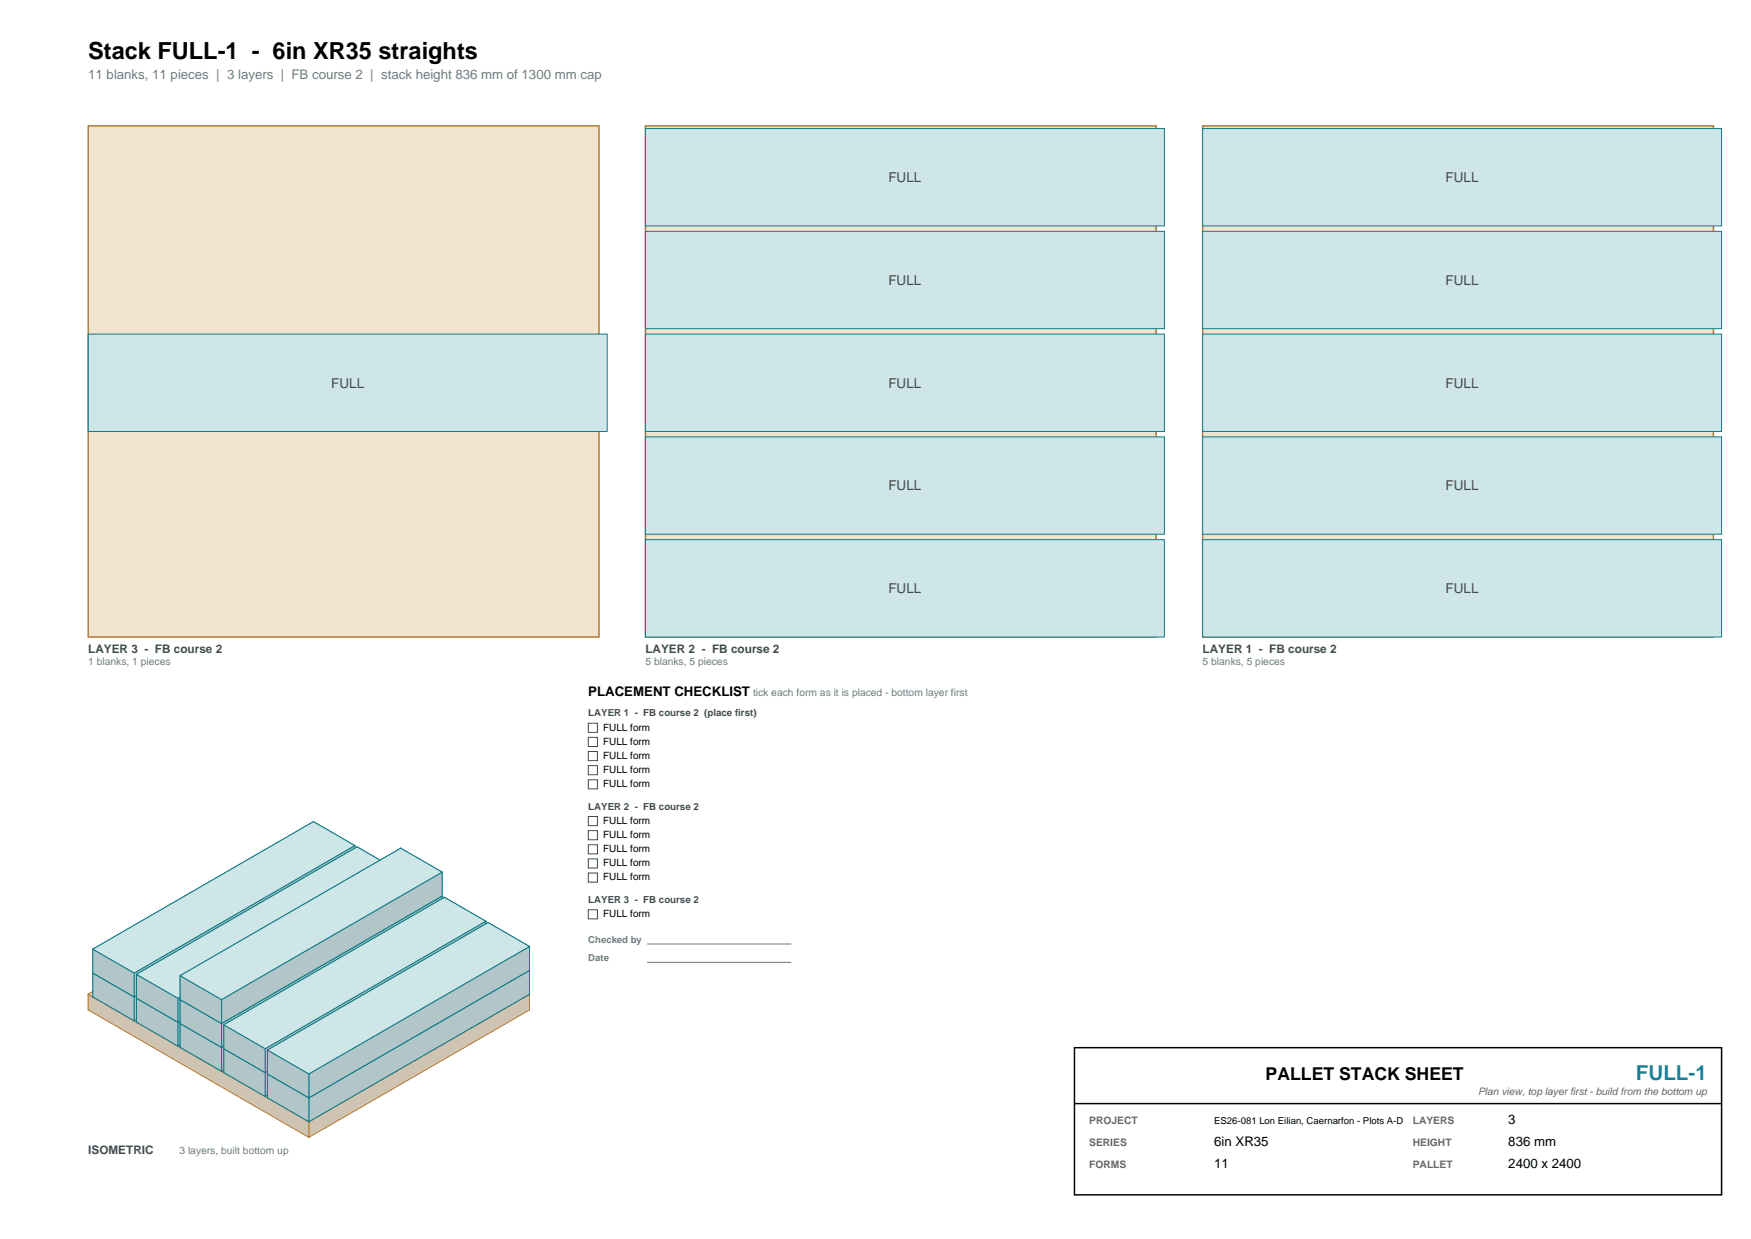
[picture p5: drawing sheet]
<svg xmlns="http://www.w3.org/2000/svg" width="420mm" height="297mm" viewBox="0 0 420 297" stroke-linecap="round" stroke-linejoin="round" font-family="sans-serif">
<path d="M21.2 30.2h122.5v122.5h-122.5z" fill-rule="evenodd" fill="#f0e4ce" stroke="#b4762b" stroke-width=".35"/>
<path d="M21.2 80.1h124.4v23.3h-124.4z" fill-rule="evenodd" fill="#cfe6e9" stroke="#0e7c86" stroke-width=".24"/>
<path d="M154.8 30.2h122.5v122.5h-122.5z" fill-rule="evenodd" fill="#f0e4ce" stroke="#b4762b" stroke-width=".35"/>
<g fill="#cfe6e9" stroke="#0e7c86" stroke-width=".24">
<path d="M154.8 129.4h124.5v23.3h-124.5z" fill-rule="evenodd"/>
<path d="M154.8 104.7h124.5v23.4h-124.5z" fill-rule="evenodd"/>
<path d="M154.8 80.1h124.5v23.3h-124.5z" fill-rule="evenodd"/>
<path d="M154.8 55.5h124.5v23.3h-124.5z" fill-rule="evenodd"/>
<path d="M154.8 30.8h124.5v23.4h-124.5z" fill-rule="evenodd"/>
</g>
<path d="M288.5 30.2h122.5v122.5h-122.5z" fill-rule="evenodd" fill="#f0e4ce" stroke="#b4762b" stroke-width=".35"/>
<g fill="#cfe6e9" stroke="#0e7c86" stroke-width=".24">
<path d="M288.5 129.4h124.4v23.3h-124.4z" fill-rule="evenodd"/>
<path d="M288.5 104.7h124.4v23.4h-124.4z" fill-rule="evenodd"/>
<path d="M288.5 80.1h124.4v23.3h-124.4z" fill-rule="evenodd"/>
<path d="M288.5 55.5h124.4v23.3h-124.4z" fill-rule="evenodd"/>
<path d="M288.5 30.8h124.4v23.4h-124.4z" fill-rule="evenodd"/>
</g>
<g fill="#cec4b1" stroke="#b4762b" stroke-width=".24">
<path d="M74.1 207.8l52.9 30.5v3.8l-52.9-30.6z" fill-rule="evenodd"/>
<path d="M21.2 238.3l52.9-30.5v3.7l-52.9 30.6z" fill-rule="evenodd"/>
<path d="M74.1 268.9l52.9-30.6v3.8l-52.9 30.5z" fill-rule="evenodd"/>
<path d="M21.2 238.3l52.9 30.6v3.7l-52.9-30.5z" fill-rule="evenodd"/>
</g>
<path d="M21.2 238.3l52.9-30.5 52.9 30.5-52.9 30.6z" fill-rule="evenodd" fill="#f0e4ce" stroke="#b4762b" stroke-width=".24"/>
<g fill="#b2c5c8" stroke="#0e7c86" stroke-width=".24">
<path d="M75.2 202.7l9.9 5.7v5.7l-9.9-5.7z" fill-rule="evenodd"/>
<path d="M22.3 233.2l52.9-30.5v5.7l-52.9 30.6z" fill-rule="evenodd"/>
<path d="M32.2 239l52.9-30.6v5.7l-52.9 30.6z" fill-rule="evenodd"/>
<path d="M22.3 233.2l9.9 5.8v5.7l-9.9-5.7z" fill-rule="evenodd"/>
</g>
<path d="M22.3 233.2l52.9-30.5 9.9 5.7-52.9 30.6z" fill-rule="evenodd" fill="#cfe6e9" stroke="#0e7c86" stroke-width=".24"/>
<g fill="#b2c5c8" stroke="#0e7c86" stroke-width=".24">
<path d="M85.7 208.7l9.9 5.8v5.7l-9.9-5.7z" fill-rule="evenodd"/>
<path d="M32.7 239.3l53-30.6v5.8l-53 30.5z" fill-rule="evenodd"/>
<path d="M42.7 245l52.9-30.5v5.7l-52.9 30.5z" fill-rule="evenodd"/>
<path d="M32.7 239.3l10 5.7v5.7l-10-5.7z" fill-rule="evenodd"/>
</g>
<path d="M32.7 239.3l53-30.6 9.9 5.8-52.9 30.5z" fill-rule="evenodd" fill="#cfe6e9" stroke="#0e7c86" stroke-width=".24"/>
<g fill="#b2c5c8" stroke="#0e7c86" stroke-width=".24">
<path d="M96.1 214.8l10 5.7v5.7l-10-5.7z" fill-rule="evenodd"/>
<path d="M43.2 245.3l52.9-30.5v5.7l-52.9 30.6z" fill-rule="evenodd"/>
<path d="M53.1 251.1l53-30.6v5.7l-53 30.6z" fill-rule="evenodd"/>
<path d="M43.2 245.3l9.9 5.8v5.7l-9.9-5.7z" fill-rule="evenodd"/>
</g>
<path d="M43.2 245.3l52.9-30.5 10 5.7-53 30.6z" fill-rule="evenodd" fill="#cfe6e9" stroke="#0e7c86" stroke-width=".24"/>
<g fill="#b2c5c8" stroke="#0e7c86" stroke-width=".24">
<path d="M106.6 220.8l9.9 5.8v5.7l-9.9-5.7z" fill-rule="evenodd"/>
<path d="M53.7 251.4l52.9-30.6v5.8l-52.9 30.5z" fill-rule="evenodd"/>
<path d="M63.6 257.1l52.9-30.5v5.7l-52.9 30.5z" fill-rule="evenodd"/>
<path d="M53.7 251.4l9.9 5.7v5.7l-9.9-5.7z" fill-rule="evenodd"/>
</g>
<path d="M53.7 251.4l52.9-30.6 9.9 5.8-52.9 30.5z" fill-rule="evenodd" fill="#cfe6e9" stroke="#0e7c86" stroke-width=".24"/>
<g fill="#b2c5c8" stroke="#0e7c86" stroke-width=".24">
<path d="M117.1 226.9l9.9 5.7v5.7l-9.9-5.7z" fill-rule="evenodd"/>
<path d="M64.2 257.4l52.9-30.5v5.7l-52.9 30.6z" fill-rule="evenodd"/>
<path d="M74.1 263.2l52.9-30.6v5.7l-52.9 30.6z" fill-rule="evenodd"/>
<path d="M64.2 257.4l9.9 5.8v5.7l-9.9-5.7z" fill-rule="evenodd"/>
</g>
<path d="M64.2 257.4l52.9-30.5 9.9 5.7-52.9 30.6z" fill-rule="evenodd" fill="#cfe6e9" stroke="#0e7c86" stroke-width=".24"/>
<g fill="#b2c5c8" stroke="#0e7c86" stroke-width=".24">
<path d="M75.2 197l9.9 5.7v5.7l-9.9-5.7z" fill-rule="evenodd"/>
<path d="M22.3 227.5l52.9-30.5v5.7l-52.9 30.5z" fill-rule="evenodd"/>
<path d="M32.2 233.2l52.9-30.5v5.7l-52.9 30.6z" fill-rule="evenodd"/>
<path d="M22.3 227.5l9.9 5.7v5.8l-9.9-5.8z" fill-rule="evenodd"/>
</g>
<path d="M22.3 227.5l52.9-30.5 9.9 5.7-52.9 30.5z" fill-rule="evenodd" fill="#cfe6e9" stroke="#0e7c86" stroke-width=".24"/>
<g fill="#b2c5c8" stroke="#0e7c86" stroke-width=".24">
<path d="M85.7 203l9.9 5.7v5.8l-9.9-5.8z" fill-rule="evenodd"/>
<path d="M32.7 233.6l53-30.6v5.7l-53 30.6z" fill-rule="evenodd"/>
<path d="M42.7 239.3l52.9-30.6v5.8l-52.9 30.5z" fill-rule="evenodd"/>
<path d="M32.7 233.6l10 5.7v5.7l-10-5.7z" fill-rule="evenodd"/>
</g>
<path d="M32.7 233.6l53-30.6 9.9 5.7-52.9 30.6z" fill-rule="evenodd" fill="#cfe6e9" stroke="#0e7c86" stroke-width=".24"/>
<g fill="#b2c5c8" stroke="#0e7c86" stroke-width=".24">
<path d="M96.1 209.1l10 5.7v5.7l-10-5.7z" fill-rule="evenodd"/>
<path d="M43.2 239.6l52.9-30.5v5.7l-52.9 30.5z" fill-rule="evenodd"/>
<path d="M53.1 245.3l53-30.5v5.7l-53 30.6z" fill-rule="evenodd"/>
<path d="M43.2 239.6l9.9 5.7v5.8l-9.9-5.8z" fill-rule="evenodd"/>
</g>
<path d="M43.2 239.6l52.9-30.5 10 5.7-53 30.5z" fill-rule="evenodd" fill="#cfe6e9" stroke="#0e7c86" stroke-width=".24"/>
<g fill="#b2c5c8" stroke="#0e7c86" stroke-width=".24">
<path d="M106.6 215.1l9.9 5.7v5.8l-9.9-5.8z" fill-rule="evenodd"/>
<path d="M53.7 245.7l52.9-30.6v5.7l-52.9 30.6z" fill-rule="evenodd"/>
<path d="M63.6 251.4l52.9-30.6v5.8l-52.9 30.5z" fill-rule="evenodd"/>
<path d="M53.7 245.7l9.9 5.7v5.7l-9.9-5.7z" fill-rule="evenodd"/>
</g>
<path d="M53.7 245.7l52.9-30.6 9.9 5.7-52.9 30.6z" fill-rule="evenodd" fill="#cfe6e9" stroke="#0e7c86" stroke-width=".24"/>
<g fill="#b2c5c8" stroke="#0e7c86" stroke-width=".24">
<path d="M117.1 221.1l9.9 5.8v5.7l-9.9-5.7z" fill-rule="evenodd"/>
<path d="M64.2 251.7l52.9-30.6v5.8l-52.9 30.5z" fill-rule="evenodd"/>
<path d="M74.1 257.4l52.9-30.5v5.7l-52.9 30.6z" fill-rule="evenodd"/>
<path d="M64.2 251.7l9.9 5.7v5.8l-9.9-5.8z" fill-rule="evenodd"/>
</g>
<path d="M64.2 251.7l52.9-30.6 9.9 5.8-52.9 30.5z" fill-rule="evenodd" fill="#cfe6e9" stroke="#0e7c86" stroke-width=".24"/>
<g fill="#b2c5c8" stroke="#0e7c86" stroke-width=".24">
<path d="M96.1 203.3l10 5.8v5.7l-10-5.7z" fill-rule="evenodd"/>
<path d="M43.2 233.9l52.9-30.6v5.8l-52.9 30.5z" fill-rule="evenodd"/>
<path d="M53.1 239.6l53-30.5v5.7l-53 30.5z" fill-rule="evenodd"/>
<path d="M43.2 233.9l9.9 5.7v5.7l-9.9-5.7z" fill-rule="evenodd"/>
</g>
<path d="M43.2 233.9l52.9-30.6 10 5.8-53 30.5z" fill-rule="evenodd" fill="#cfe6e9" stroke="#0e7c86" stroke-width=".24"/>
<path d="M141.1 173.4h2.2v2.2h-2.2zM141.1 176.8h2.2v2.1h-2.2zM141.1 180.1h2.2v2.2h-2.2zM141.1 183.5h2.2v2.2h-2.2zM141.1 186.9h2.2v2.2h-2.2zM141.1 195.7h2.2v2.2h-2.2zM141.1 199.1h2.2v2.2h-2.2zM141.1 202.5h2.2v2.2h-2.2zM141.1 205.9h2.2v2.2h-2.2zM141.1 209.3h2.2v2.2h-2.2zM141.1 218.1h2.2v2.2h-2.2z" fill="none" stroke="#3d4c50" stroke-width=".24"/>
<path d="M155.2 226.3h34.6M155.2 230.7h34.6" fill="none" stroke="#6b7c81" stroke-width=".24"/>
<path d="M257.7 251.1h155.2v35.3h-155.2z" fill-rule="evenodd" fill="#fff" stroke="#000" stroke-width=".35"/>
<path d="M257.7 264.5h155.2" fill="none" stroke="#000" stroke-width=".35"/>
<text font-size="5.6" x="21.2" y="14.1">Stack FULL-1 - 6in XR35 straights</text>
<text font-size="4.9" fill="#1976d2" x="392.4" y="258.9">FULL-1</text>
<text font-size="4.2" x="303.6" y="258.9">PALLET STACK SHEET</text>
<text font-size="3.2" fill="#6b7c81" x="21.2" y="19.1">11 blanks, 11 pieces | 3 layers | FB course 2 | stack height 836 mm of 1300 mm cap</text>
<g font-size="3.2" fill="#3d4c50">
<text x="213.1" y="43.7">FULL</text>
<text x="346.7" y="43.7">FULL</text>
<text x="213.1" y="68.3">FULL</text>
<text x="346.7" y="68.3">FULL</text>
<text x="79.4" y="92.9">FULL</text>
<text x="213.1" y="92.9">FULL</text>
<text x="346.7" y="92.9">FULL</text>
<text x="213.1" y="117.6">FULL</text>
<text x="346.7" y="117.6">FULL</text>
<text x="213.1" y="142.2">FULL</text>
<text x="346.7" y="142.2">FULL</text>
</g>
<g font-size="3.2">
<text x="141.1" y="166.8">PLACEMENT CHECKLIST</text>
<text x="361.8" y="269.5">3</text>
<text x="291.2" y="274.8">6in XR35</text>
<text x="361.8" y="274.8">836 mm</text>
<text x="291.2" y="280.1">11</text>
<text x="361.8" y="280.1">2400 x 2400</text>
</g>
<g font-size="2.8" fill="#3d4c50">
<text x="21.2" y="156.6">LAYER 3 - FB course 2</text>
<text x="154.8" y="156.6">LAYER 2 - FB course 2</text>
<text x="288.5" y="156.6">LAYER 1 - FB course 2</text>
<text x="21.2" y="276.5">ISOMETRIC</text>
</g>
<g font-size="2.5" fill="#6b7c81">
<text x="21.2" y="159.4">1 blanks, 1 pieces</text>
<text x="154.8" y="159.4">5 blanks, 5 pieces</text>
<text x="288.5" y="159.4">5 blanks, 5 pieces</text>
<text x="180.6" y="166.8">tick each form as it is placed - bottom layer first</text>
<text x="43" y="276.5">3 layers, built bottom up</text>
</g>
<g font-size="2.5" fill="#666">
<text x="354.5" y="262.4">Plan view, top layer first - build from the bottom up</text>
<text x="261.3" y="269.5">PROJECT</text>
<text x="338.9" y="269.5">LAYERS</text>
<text x="261.3" y="274.8">SERIES</text>
<text x="338.9" y="274.8">HEIGHT</text>
<text x="261.3" y="280.1">FORMS</text>
<text x="338.9" y="280.1">PALLET</text>
</g>
<g font-size="2.4">
<text x="144.6" y="175.1">FULL form</text>
<text x="144.6" y="178.5">FULL form</text>
<text x="144.6" y="181.9">FULL form</text>
<text x="144.6" y="185.3">FULL form</text>
<text x="144.6" y="188.7">FULL form</text>
<text x="144.6" y="197.5">FULL form</text>
<text x="144.6" y="200.9">FULL form</text>
<text x="144.6" y="204.3">FULL form</text>
<text x="144.6" y="207.6">FULL form</text>
<text x="144.6" y="211">FULL form</text>
<text x="144.6" y="219.8">FULL form</text>
</g>
<g font-size="2.3" fill="#3d4c50">
<text x="141.1" y="171.7">LAYER 1 - FB course 2 (place first)</text>
<text x="141.1" y="194.1">LAYER 2 - FB course 2</text>
<text x="141.1" y="216.5">LAYER 3 - FB course 2</text>
</g>
<g font-size="2.3" fill="#6b7c81">
<text x="141.1" y="225.9">Checked by</text>
<text x="141.1" y="230.3">Date</text>
</g>
<text font-size="2.3" x="291.2" y="269.5">ES26-081 Lon Eilian, Caernarfon - Plots A-D</text>
</svg>
